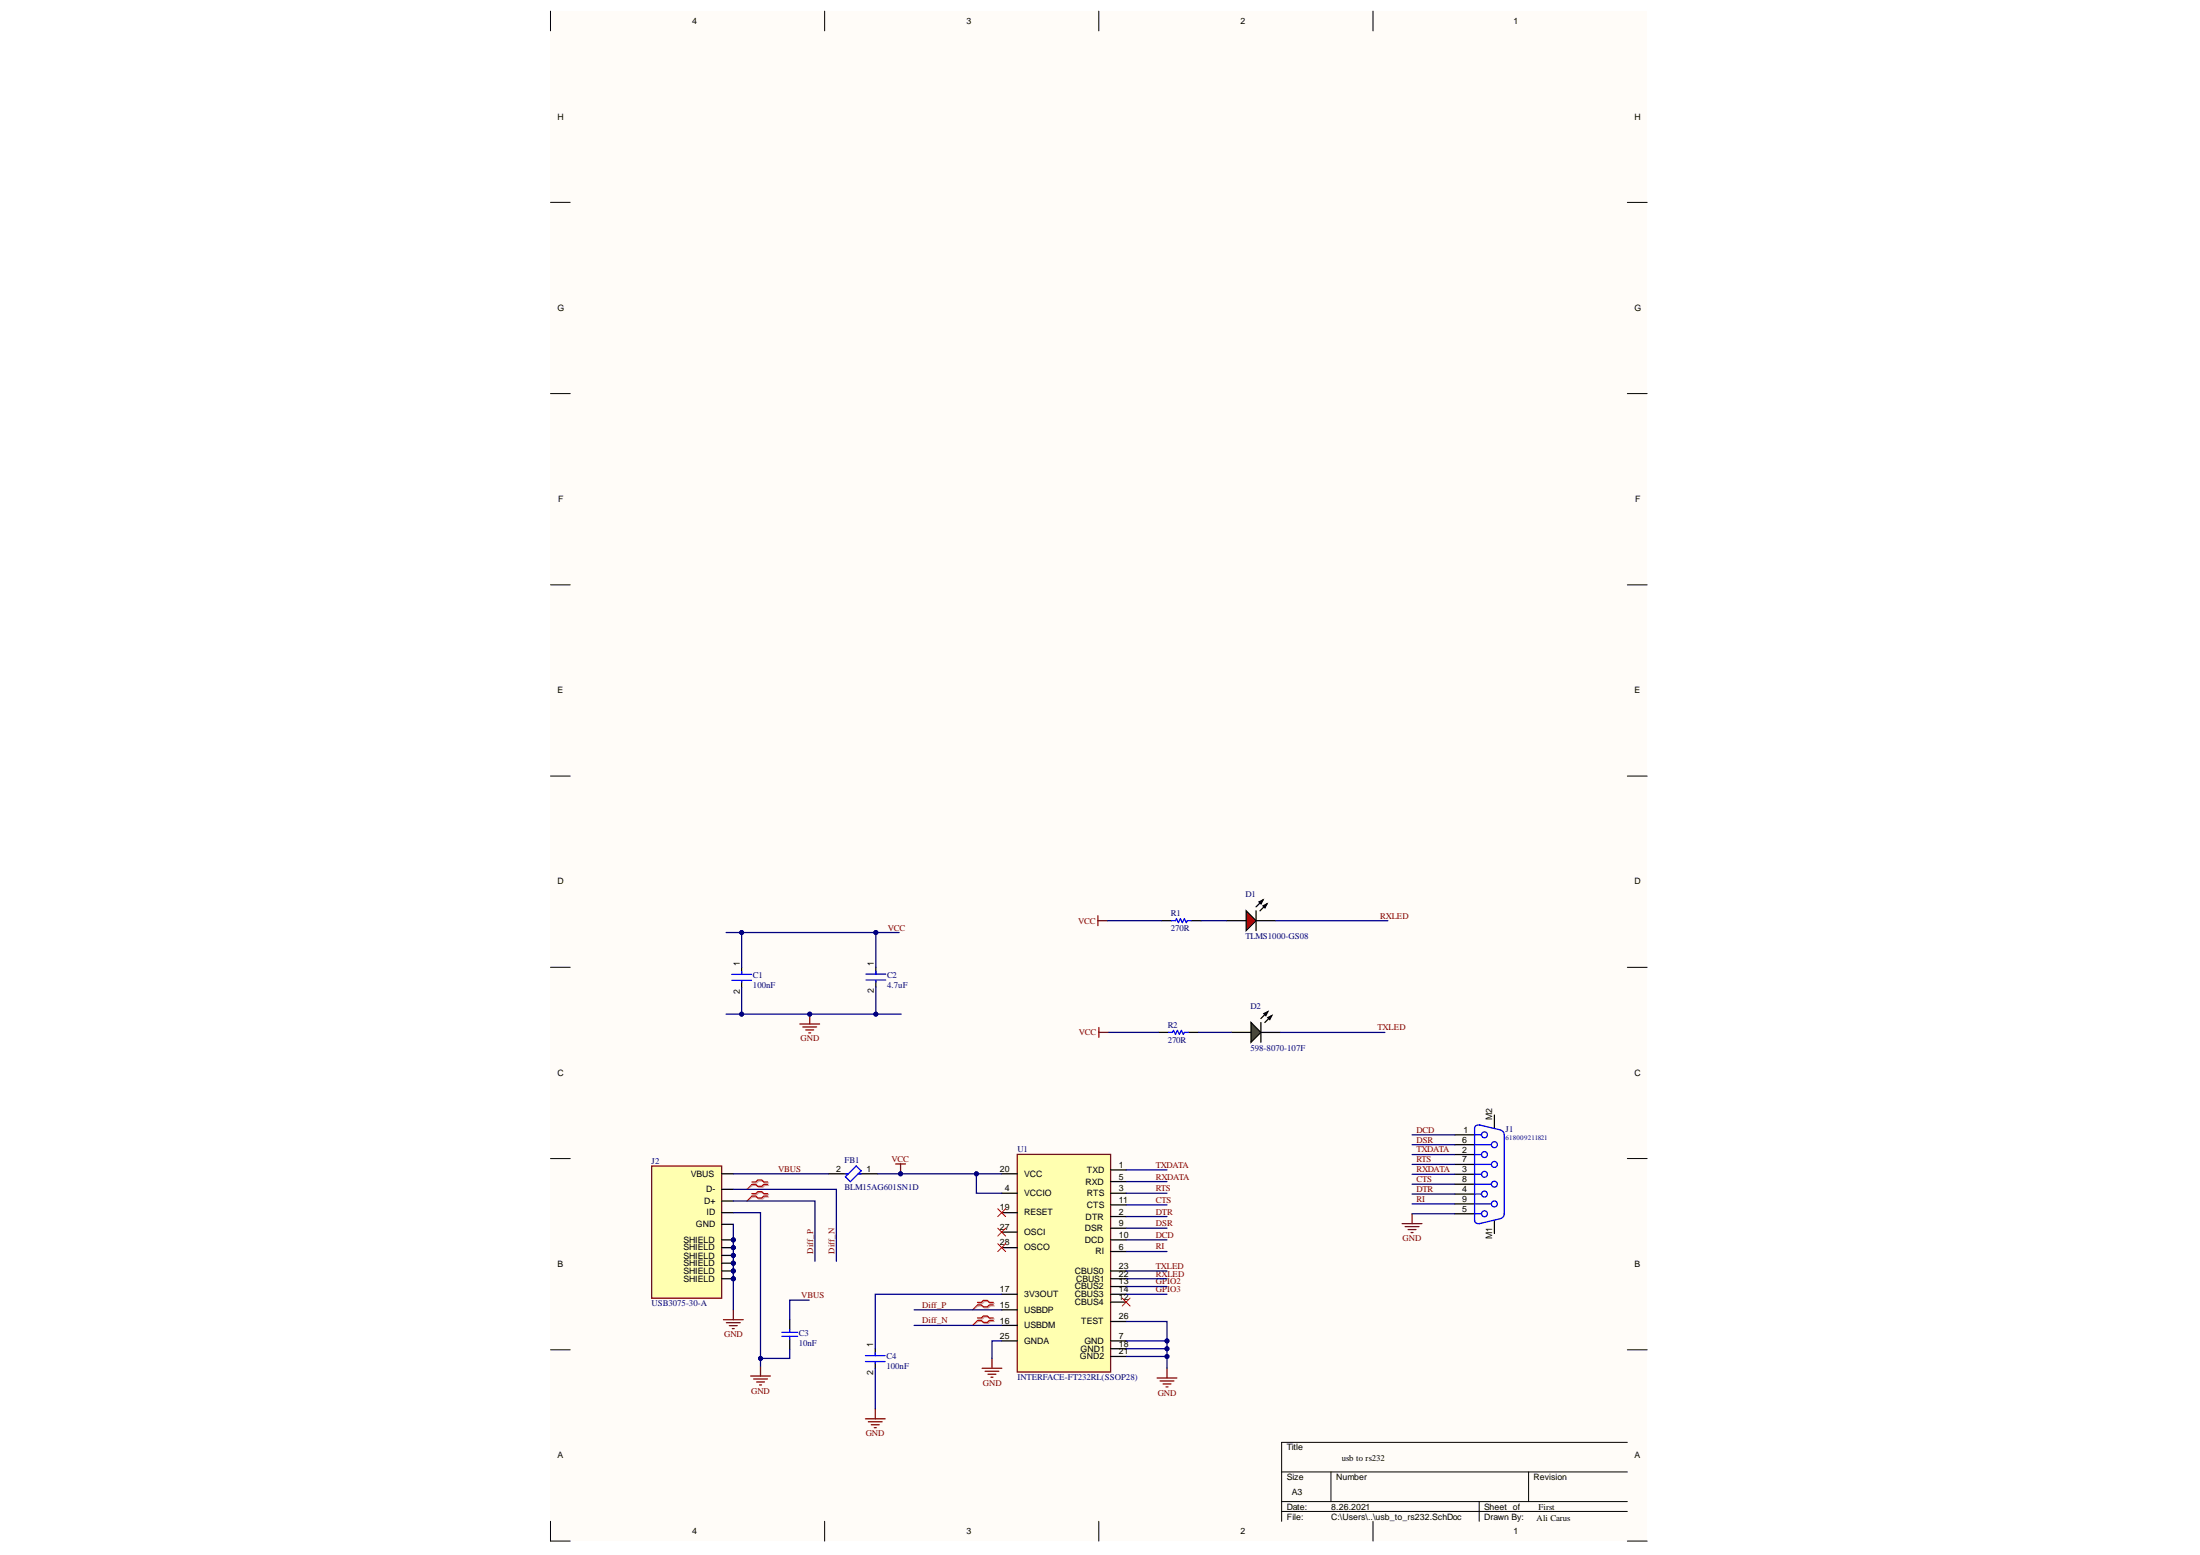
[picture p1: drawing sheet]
# Altium project usb_to_rs232.PrjPcb
1 sheet, 12 parts. Net scope: global (net labels, ports and power ports of the same name join across sheets).
Board file: usb_to_rs232.PcbDoc

## Sheet usb_to_rs232.SchDoc
size A3 portrait; ENG_APP_DATE: --/--/--; DSN_APP_DATE: --/--/--; CHK_APP_DATE: --/--/--; SheetNumber: 1; SheetTotal: 1

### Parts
C1  100nF  [FP-CGA3E-0_3-0_1-IPC_A]
C2  4.7uF  [FP-GRM188-0_2-MFG]
C3  10nF  [CAPC1608X90X35ML10T15]
C4  100nF  [FP-CGA3E-0_3-0_1-IPC_A]
D1  TLMS1000-GS08  [VISH-TLMS1000_V]
D2  598-8070-107F  [DIAL-0603-2_V]
FB1  BLM15AG601SN1D  [FP-BLM15-0_05-MFG]
J1  618009211821  [618009211821]
J2  USB3075-30-A  [GCT_USB3075-30-A]
R1  270R  [RESC1608X55X30LL15T15]
R2  270R  [RESC1608X55X30LL15T15]
U1  INTERFACE-FT232RL(SSOP28)  [SSOP28-0.65-10.2X5.2MM]

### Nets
GND: C1.2 C2.2 C3.1 C4.2 J1.5 J2.4(ID) J2.5(GND) J2.S1(SHIELD) J2.S2(SHIELD) J2.S3(SHIELD) J2.S4(SHIELD) J2.S5(SHIELD) J2.S6(SHIELD) U1.7(GND) U1.18(GND1) U1.21(GND2) U1.25(GNDA) U1.26(TEST)
VCC: C1.1 C2.1 FB1.1 R1.2 R2.2 U1.4(VCCIO) U1.20(VCC)
CTS: J1.8 U1.11(CTS)
DCD: J1.1 U1.10(DCD)
Diff_N: J2.2(D-) U1.16(USBDM)
Diff_P: J2.3(D+) U1.15(USBDP)
DSR: J1.6 U1.9(DSR)
DTR: J1.4 U1.2(DTR)
GPIO2: U1.13(CBUS2)
GPIO3: U1.14(CBUS3)
RI: J1.9 U1.6(RI)
RTS: J1.7 U1.3(RTS)
RXDATA: J1.3 U1.5(RXD)
RXLED: D1.2(K) U1.22(CBUS1)
TXDATA: J1.2 U1.1(TXD)
TXLED: D2.1(K) U1.23(CBUS0)
VBUS: C3.2 FB1.2 J2.1(VBUS)
NetC4_1: C4.1 U1.17(3V3OUT)
NetD1_1: D1.1(A) R1.1
NetD2_2: D2.2(A) R2.1

Not connected (* = marked no-connect by the designer): J1 M1 M2; U1 12(CBUS4)* 19(RESET)* 27(OSCI)* 28(OSCO)*

### Layout directives
differential pair: Diff_N, Diff_P

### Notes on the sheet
- usb to rs232
- First
- Ali Carus
